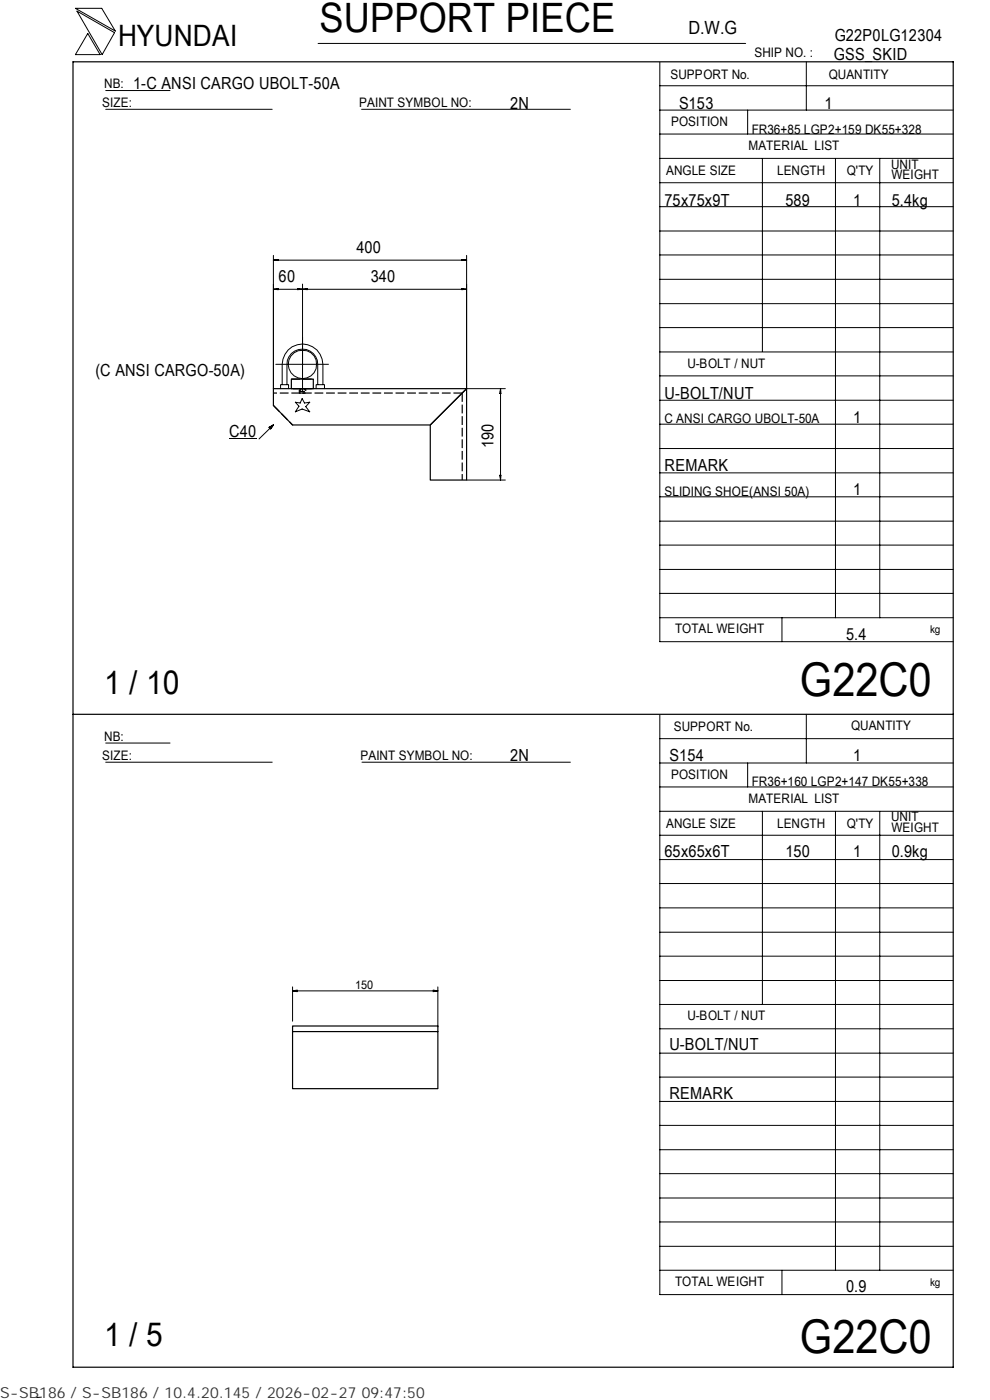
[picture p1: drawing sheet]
<svg xmlns="http://www.w3.org/2000/svg" width="210mm" height="297mm" viewBox="0 0 210 297" stroke-linecap="round" stroke-linejoin="round" font-family="sans-serif">
<g fill="none" stroke="#000" stroke-width=".21">
<path d="M16 1.8h5.6l2.9 4.8zM16.3 2.4l8 4.5-2.6 4.7zM18.6 7.1l2.6 4.5h-5.2zM22.4 19.2h13.7M67.5 9.2h90.6M139.9 18.2h62.3M139.9 13.2v122.9h62.3M171 13.1v10.3M22.4 23.2h35.3M76.7 23.2h44.3M139.9 38.8h62.3M139.9 33.6h62.3"/>
<path d="M139.9 28.4h62.3M139.9 23.4h62.3M158.6 23.4v5M161.7 33.6v41M177.2 33.7v97.4M186.6 33.7v97.4M58 54.2v28.3M58 55.2l1-.1v.2zM58 55.2h41M58.7 55.1v.2M97.9 55.1l1.1 .1-1.1 .1zM98.3 55.1v.2"/>
<path d="M99 54.2v28.3h8.2M139.9 59.3h62.3M139.9 54.1h62.3M139.9 49h62.3M139.9 43.8h62.3M58 61.4l1-.2v.3zM58.5 77.3h11.2M58.7 61.3v.1M63.2 61.2l1 .2-1 .1zM63.4 61.3v.1M64.2 61.4l1-.2v.3zM64.2 60.3v22.6"/>
<path d="M64.8 61.3v.1M97.9 61.2l1.1 .2-1.1 .1zM98.3 61.3v.1M99 61.4h-41M139.9 79.7h62.3M139.9 74.7h62.3M139.9 69.5h62.3M139.9 64.4h62.3M48.6 93.1h5.8M57.1 90.7l.9-.5-.6 .8zM58 90.2l-3.1 2.9M59.5 82.5v-.9h1.7v.9"/>
<path d="M59.8 81.6v-4.3a4.3 4.3 0 0 1 4.4-4.3 4.3 4.3 0 0 1 4.3 4.3v4.3M60.9 81.6v-4.3a3.3 3.3 0 0 1 3.2-3.2 3.3 3.3 0 0 1 3.3 3.2v4.3M62.6 85.3l1.1 .2 .4-.9 .5 .9 1.1-.2-.9 1 .9 1.1-1.6-.6-1.5 .6 .8-1.2zM67 82.5v-.9h1.8v.9M106.1 83.1h.1M106.2 82.5v1h-.2zM106.2 82.5v19.3M139.9 95.2h62.3M139.9 90h62.3M139.9 84.9h62.3M99 101.8h8.2M106 100.8h.2v1z"/>
<path d="M106.1 101.2h.1M139.9 100.3h62.3M139.9 115.6h62.3M139.9 110.6h62.3M139.9 105.4h62.3M139.9 131.1h62.3M139.9 125.9h62.3M139.9 120.8h62.3M165.9 131.1v5M22.4 157.6h13.7M139.9 151.7v122.9h62.3M139.9 156.7h62.3"/>
<path d="M171 151.5v10.4M22.4 161.7h35.3M76.8 161.7h44.2M139.9 177.2h62.3M139.9 172.1h62.3M139.9 167h62.3M139.9 161.9h62.3M158.6 161.9v5.1M161.7 172.1v41M177.2 172.2v97.3M186.6 172.2v97.3M139.9 182.4h62.3"/>
<path d="M139.9 197.8h62.3M139.9 192.6h62.3M139.9 187.4h62.3M62.1 209.4v7.3M62.1 210.2l1 .2M62.1 210.2h30.8M63.1 210l-1 .2M91.9 210l1 .2M92.9 209.4v8.4M92.9 210.2l-1 .2M139.9 218.3h62.3M139.9 213.1h62.3"/>
<path d="M139.9 208h62.3M139.9 202.9h62.3M139.9 238.7h62.3M139.9 233.7h62.3M139.9 228.5h62.3M139.9 223.4h62.3M139.9 259.2h62.3M139.9 254.2h62.3M139.9 249h62.3M139.9 243.9h62.3M139.9 269.5h62.3M139.9 264.4h62.3"/>
<path d="M165.9 269.5v5.1M8.8 296.4l-1 .1"/>
<circle cx="64.1" cy="77.3" r="3"/>
</g>
<path d="M15.5 13.1h186.7v277h-186.7zM58 82.5h41l-7.7 7.7h-29.2l-4.1-4.2zM61.8 82.5v-2.1h4.7v2.1M91.3 90.2l7.7-7.7v19.3h-7.7zM15.5 151.5h186.7M62.1 218.9v-1.2h30.8v13.3h-30.8v-12.1h30.8" fill="none" stroke="#000" stroke-width=".25"/>
<path d="M64.2 82.5h-.5v.5h1v-.5h-.5" fill="none" stroke="#000" stroke-width=".25" stroke-dasharray="1.8 .6" stroke-linecap="butt"/>
<path d="M58 86l4.1 4.2M61.8 80.4h4.7M61.8 82.5h4.7M63.5 82.5h1.3v.9h-1.3v-.9M66.5 82.5h-4.7M98 83.4h-40M98 83.4v18.4" fill="none" stroke="#000" stroke-width=".25" stroke-dasharray="1.9 .6" stroke-linecap="butt"/>
<path d="M63.7 82.5h1M64.7 83h-1" fill="none" stroke="#000" stroke-width=".25" stroke-dasharray=".6 .2" stroke-linecap="butt"/>
<path d="M63.5 82.5h1.3M64.8 83.4h-1.3" fill="none" stroke="#000" stroke-width=".25" stroke-dasharray=".8 .3" stroke-linecap="butt"/>
<path d="M57.1 90.3h.9v.7h-.9z" fill="#000"/>
<g font-size="9.9">
<text x="169.7" y="147.6">G22C0</text>
<text x="169.7" y="286.9">G22C0</text>
</g>
<text font-size="8.6" x="67.7" y="6.9">SUPPORT PIECE</text>
<g font-size="7">
<text x="22.1" y="147.2">1 / 10</text>
<text x="22.1" y="285.6">1 / 5</text>
</g>
<text font-size="6.3" x="25.1" y="9.8">HYUNDAI</text>
<text font-size="3.9" x="146" y="7.3">D.W.G</text>
<g font-size="3.5">
<text x="177" y="8.7">G22P0LG12304</text>
<text x="176.9" y="12.8">GSS_SKID</text>
<text x="28.3" y="19">1-C ANSI CARGO UBOLT-50A</text>
<text x="108.2" y="23.1">2N</text>
<text x="144" y="23.1">S153</text>
<text x="174.8" y="23.1">1</text>
<text x="141" y="43.6">75x75x9T</text>
<text x="166.6" y="43.6">589</text>
<text x="180.9" y="43.6">1</text>
<text x="189.1" y="43.6">5.4kg</text>
<text x="75.6" y="53.7">400</text>
<text x="59.1" y="59.9">60</text>
<text x="78.7" y="59.9">340</text>
<text x="20.2" y="79.8">(C ANSI CARGO-50A)</text>
<text x="141" y="84.6">U-BOLT/NUT</text>
<text x="180.9" y="89.7">1</text>
<text x="48.6" y="92.7">C40</text>
<text x="104.6" y="95.1" transform="rotate(-90 104.6 95.1)">190</text>
<text x="141" y="99.9">REMARK</text>
<text x="180.9" y="105.1">1</text>
<text x="179.5" y="135.8">5.4</text>
<text x="108.2" y="161.4">2N</text>
<text x="142" y="161.4">S154</text>
<text x="180.9" y="161.4">1</text>
<text x="141" y="181.9">65x65x6T</text>
<text x="166.6" y="181.9">150</text>
<text x="180.9" y="181.9">1</text>
<text x="189.1" y="181.9">0.9kg</text>
<text x="142" y="222.8">U-BOLT/NUT</text>
<text x="142" y="233.1">REMARK</text>
<text x="179.5" y="274.1">0.9</text>
</g>
<text font-size="3.2" fill="#323232" x="0" y="296.6">S-SB186 / S-SB186 / 10.4.20.145 / 2026-02-27 09:47:50</text>
<g font-size="2.8">
<text x="142.2" y="16.8">SUPPORT No.</text>
<text x="160" y="12.2">SHIP NO. :</text>
<text x="175.8" y="16.7">QUANTITY</text>
<text x="21.7" y="22.8">SIZE:</text>
<text x="22.1" y="18.7">NB:</text>
<text x="76.2" y="22.8">PAINT SYMBOL NO:</text>
<text x="142.3" y="26.8">POSITION</text>
<text x="159.4" y="28.4">FR36+85 LGP2+159 DK55+328</text>
<text x="158.7" y="31.7">MATERIAL LIST</text>
<text x="189" y="35.8">UNIT</text>
<text x="141.3" y="37.2">ANGLE SIZE</text>
<text x="164.8" y="37.1">LENGTH</text>
<text x="179.6" y="37.1">Q'TY</text>
<text x="189.1" y="38">WEIGHT</text>
<text x="145.8" y="78">U-BOLT / NUT</text>
<text x="141" y="89.8">C ANSI CARGO UBOLT-50A</text>
<text x="141" y="105.2">SLIDING SHOE(ANSI 50A)</text>
<text x="143.2" y="134.4">TOTAL WEIGHT</text>
<text x="142.9" y="155">SUPPORT No.</text>
<text x="180.5" y="154.9">QUANTITY</text>
<text x="21.7" y="161.3">SIZE:</text>
<text x="22.1" y="157.1">NB:</text>
<text x="76.5" y="161.2">PAINT SYMBOL NO:</text>
<text x="142.3" y="165.3">POSITION</text>
<text x="159.4" y="166.7">FR36+160 LGP2+147 DK55+338</text>
<text x="158.7" y="170.3">MATERIAL LIST</text>
<text x="141.3" y="175.7">ANGLE SIZE</text>
<text x="164.8" y="175.6">LENGTH</text>
<text x="179.6" y="175.6">Q'TY</text>
<text x="189" y="174.2">UNIT</text>
<text x="189.1" y="176.5">WEIGHT</text>
<text x="145.8" y="216.5">U-BOLT / NUT</text>
<text x="143.2" y="272.9">TOTAL WEIGHT</text>
</g>
<text font-size="2.5" x="75.4" y="209.7">150</text>
<g font-size="2.3">
<text x="197.3" y="134.3">kg</text>
<text x="197.3" y="272.8">kg</text>
</g>
</svg>
